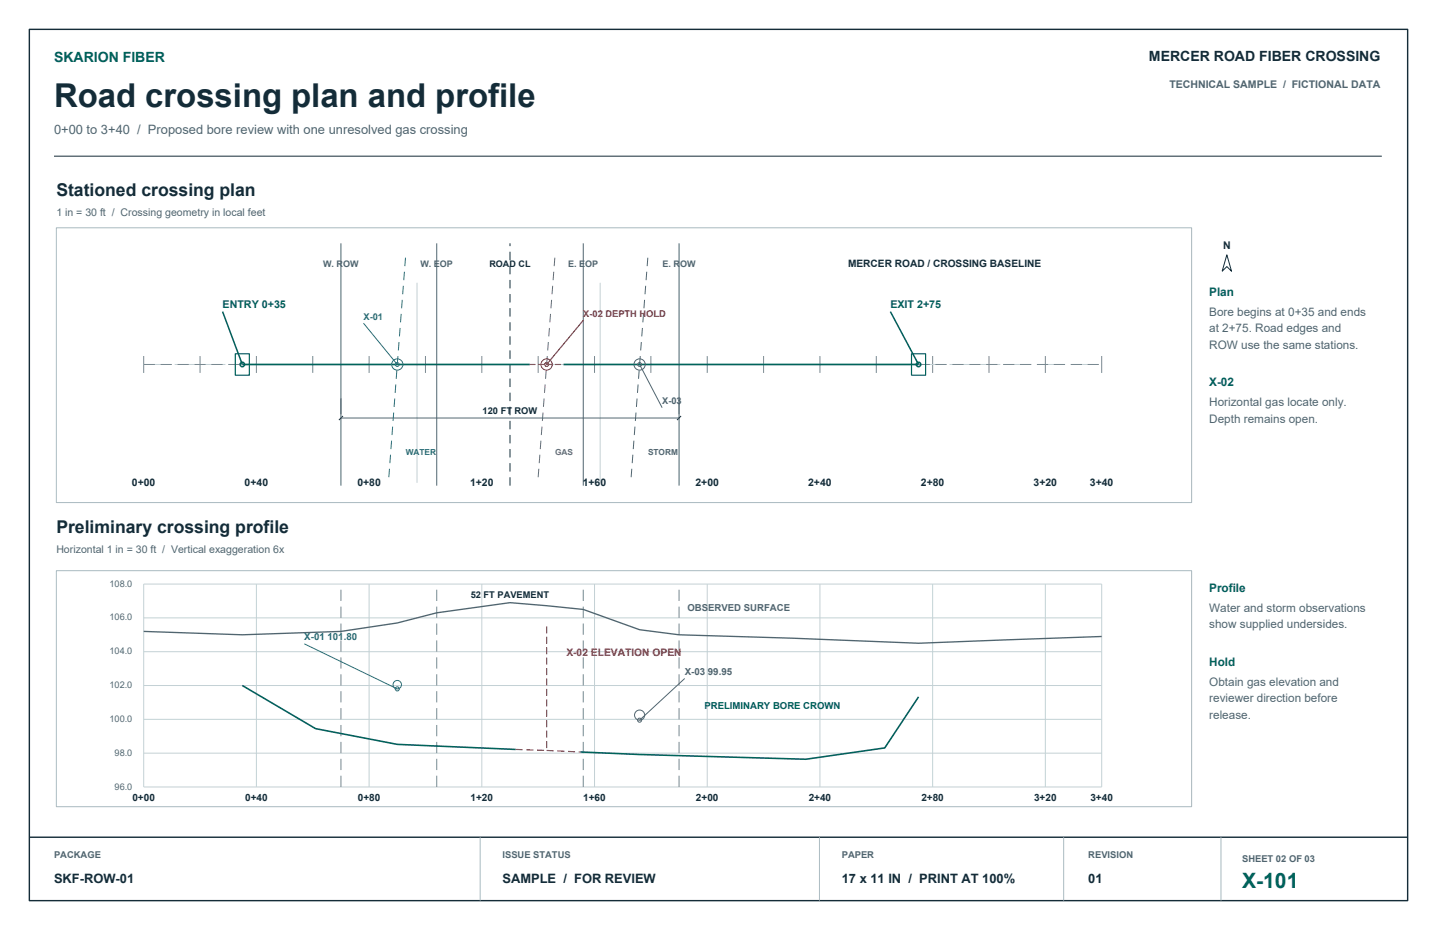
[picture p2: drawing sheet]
<svg xmlns="http://www.w3.org/2000/svg" width="432mm" height="279mm" viewBox="0 0 432 279" stroke-linecap="round" stroke-linejoin="round" font-family="sans-serif">
<g fill="none" stroke="#506671" stroke-width=".3">
<path d="M102.4 73.1v72.8M131.2 73.1v72.8M175.3 73.1v72.8M194.7 77.4l-.2 2.6M204 73.1v72.8M193 98.5l-.2 2.6M193.4 94.3l-.2 2.5M193.7 90.1l-.2 2.5M194 85.9l-.2 2.5M194.3 81.6l-.2 2.6M191.4 119.7l-.2 2.6M191.7 115.5l-.1 2.5"/>
<path d="M192.1 111.3l-.2 2.5M192.2 109.5v.1M192.2 109.5l6.8 13M192.4 107l-.2 2.5M192.7 102.7l-.2 2.6M102.4 125.6h101.6M190.2 136.6l-.2 2.5M190.5 132.4l-.2 2.5M190.8 128.2l-.2 2.5M191.1 124l-.2 2.5M189.8 140.8l-.1 2.6M205.7 203.8l-13.5 12.6"/>
<circle cx="192.2" cy="109.5" r="1.69"/>
<circle cx="192.2" cy="109.5" r=".59"/>
<circle cx="192.2" cy="214.8" r="1.52"/>
<circle cx="192.2" cy="216.4" r=".61"/>
</g>
<g fill="none" stroke="#142c38" stroke-width=".3">
<path d="M16.2 46.9h399M153.2 73.1v.8M153.2 75.6v2.6M153.2 79.9v2.5M368.7 76.6l1.4 4.9-1.4-1.4-1.5 1.4zM153.2 84.1v2.5M153.2 88.3v2.6M153.2 92.6v2.5M153.2 96.8v2.5M153.2 101v2.6M153.2 105.3v2.5M153.2 109.5v2.5"/>
<path d="M153.2 113.7v2.6M153.2 118v2.5M103.1 125l-1.3 1.2M153.2 122.2v2.5M153.2 126.4v2.6M153.2 130.7v2.5M153.2 134.9v2.5M153.2 139.1v2.6M204.7 125l-1.3 1.2M153.2 143.4v2.5"/>
</g>
<g fill="none" stroke="#c4d1d5" stroke-width=".3">
<path d="M125.3 84.9v60.2M180.3 84.9v60.2M43.2 109.5h5.9M52.5 109.5h5.9M61.8 109.5h5.9M71.1 109.5h5.9M80.4 109.5h6M89.7 109.5h6M99.1 109.5h5.9M108.4 109.5h5.9M117.7 109.5h5.9M127 109.5h5.9"/>
<path d="M136.3 109.5h5.9M145.6 109.5h6M154.9 109.5h6M164.3 109.5h5.9M173.6 109.5h5.9M182.9 109.5h5.9M192.2 109.5h5.9M201.5 109.5h5.9M210.8 109.5h5.9M220.1 109.5h6M229.4 109.5h6M238.8 109.5h5.9"/>
<path d="M248.1 109.5h5.9M257.4 109.5h5.9M266.7 109.5h5.9M276 109.5h5.9M285.3 109.5h6M294.6 109.5h6M304 109.5h5.9M313.3 109.5h5.9M322.6 109.5h5.9M43.2 175.5h287.8v60.9h-287.8zM77 175.5v60.9M110.9 175.5v60.9"/>
<path d="M144.8 175.5v60.9M178.6 175.5v60.9M212.5 175.5v60.9M246.4 175.5v60.9M280.2 175.5v60.9M314.1 175.5v60.9M43.2 195.8h287.8M43.2 185.6h287.8M43.2 216.1h287.8M43.2 206h287.8M43.2 226.3h287.8"/>
</g>
<g fill="none" stroke="#7b8990" stroke-width=".3">
<path d="M43.2 107v5M43.2 109.5h3.4M48.3 109.5h3.3M53.3 109.5h3.4M58.4 109.5h3.4M60.1 107v5M63.5 109.5h3.4M68.6 109.5h3.4M77 107v5M94 107v5M110.9 107v5M127.8 107v5"/>
<path d="M144.8 107v5M161.7 107v5M178.6 107v5M195.6 107v5M212.5 107v5M229.4 107v5M246.4 107v5M263.3 107v5M276 109.5h3.4M280.2 107v5M281.1 109.5h3.4M286.2 109.5h3.4"/>
<path d="M291.3 109.5h3.3M296.3 109.5h3.4M297.2 107v5M301.4 109.5h3.4M306.5 109.5h3.4M311.6 109.5h3.4M314.1 107v5M316.7 109.5h3.3M321.7 109.5h3.4M326.8 109.5h3.4M331 107v5M102.4 177.2v3.4"/>
<path d="M131.2 177.2v3.4M175.3 177.2v3.4M204 177.2v3.4M102.4 182.2v3.4M102.4 187.3v3.4M102.4 192.4v3.4M102.4 197.5v3.4M131.2 182.2v3.4M131.2 187.3v3.4M131.2 192.4v3.4M131.2 197.5v3.4M175.3 182.2v3.4"/>
<path d="M175.3 187.3v3.4M175.3 192.4v3.4M175.3 197.5v3.4M204 182.2v3.4M204 187.3v3.4M204 192.4v3.4M204 197.5v3.4M102.4 202.6v3.4M102.4 207.6v3.4M102.4 212.7v3.4M102.4 217.8v3.4M131.2 202.6v3.4"/>
<path d="M131.2 207.6v3.4M131.2 212.7v3.4M131.2 217.8v3.4M175.3 202.6v3.4M175.3 207.6v3.4M175.3 212.7v3.4M175.3 217.8v3.4M204 202.6v3.4M204 207.6v3.4M204 212.7v3.4M204 217.8v3.4M102.4 222.9v3.4"/>
<path d="M102.4 228v3.4M102.4 233v3.4M131.2 222.9v3.4M131.2 228v3.4M131.2 233v3.4M175.3 222.9v3.4M175.3 228v3.4M175.3 233v3.4M204 222.9v3.4M204 228v3.4M204 233v3.4"/>
</g>
<g fill="none" stroke="#206999" stroke-width=".3">
<path d="M121.8 77.4l-.1 2.6M109.2 97.1l10.2 12.4M120.2 98.5l-.2 2.6M120.5 94.3l-.1 2.5M120.9 90.1l-.2 2.5M121.2 85.9l-.2 2.5M121.5 81.6l-.2 2.6M118.6 119.7l-.2 2.6M118.9 115.5l-.2 2.5M119.2 111.3l-.1 2.5M119.4 109.5v.1M119.6 107l-.2 2.5"/>
<path d="M119.9 102.7l-.2 2.6M117.3 136.6l-.1 2.5M117.7 132.4l-.2 2.5M118 128.2l-.2 2.5M118.3 124l-.2 2.5M117 140.8l-.2 2.6M91.4 193.4l28 13.6"/>
<circle cx="119.4" cy="109.5" r="1.69"/>
<circle cx="119.4" cy="109.5" r=".59"/>
<circle cx="119.4" cy="205.7" r="1.27"/>
<circle cx="119.4" cy="207" r=".61"/>
</g>
<g fill="none" stroke="#725088" stroke-width=".3">
<path d="M166.7 77.4l-.2 2.6M165.1 98.5l-.2 2.6M165.4 94.3l-.2 2.5M165.7 90.1l-.1 2.5M166.1 85.9l-.2 2.5M166.4 81.6l-.2 2.6M163.5 119.7l-.2 2.6M163.8 115.5l-.2 2.5M164.1 111.3l-.2 2.5M164.4 107l-.2 2.6M164.8 102.7l-.2 2.6M162.2 136.6l-.2 2.5"/>
<path d="M162.5 132.4l-.2 2.5M162.9 128.2l-.2 2.5M163.2 124l-.2 2.5M161.9 140.8l-.2 2.6"/>
</g>
<path d="M72.8 109.5h86.4M169.3 109.5h106.7" fill="none" stroke="#00645a" stroke-width=".51"/>
<g fill="none" stroke="#a72e2b" stroke-width=".35">
<path d="M175.3 96.2l-11 13.3h1.6M159.2 109.5h1.7M161.7 109.5h1.7M166.8 109.5h1.7M164.3 188.2v2.1M164.3 191.3v2.1M164.3 194.4v2.2M164.3 197.6v2.1M164.3 200.7v2.1M164.3 203.8v2.2M164.3 207v2.1M164.3 210.1v2.1"/>
<path d="M164.3 213.2v2.1M164.3 216.4v2.1M164.3 219.5v2.1M154.9 225.2h2.2M158.2 225.3h2.1M161.4 225.4h2.1M164.3 225.5l2.1 .1M164.3 222.6v2.1M167.5 225.6l2.1 .1M170.7 225.7l2.1 .1M173.9 225.9h.5"/>
<circle cx="164.3" cy="109.5" r=".59"/>
</g>
<path d="M70.7 106.3h4.2v6.4h-4.2zM273.9 106.3h4.2v6.4h-4.2z" fill="none" stroke="#00645a" stroke-width=".35"/>
<g fill="none" stroke="#00645a" stroke-width=".45">
<path d="M66.9 93.6l5.9 15.9M267.5 93.6l8.5 15.9"/>
<circle cx="72.8" cy="109.5" r=".68"/>
<circle cx="276" cy="109.5" r=".68"/>
</g>
<circle cx="164.3" cy="109.5" r="1.69" fill="none" stroke="#a72e2b" stroke-width=".3"/>
<path d="M43.2 189.7l29.6 1 29.6-1 17-2.5 11.8-3.1 22-3 22.1 2 16.9 6.1 11.8 1.5 33.9 1 38.1 1.6 55-2.1" fill="none" stroke="#506671" stroke-width=".41"/>
<path d="M72.8 206l22 12.9 24.6 4.7 35.5 1.6M276 209.4l-10.1 15.3-23.8 3.4-49.9-1.4-17.8-.8" fill="none" stroke="#00645a" stroke-width=".48"/>
<path d="M8.8 8.8h414.2v261.8h-414.2zM8.8 251.5h414.2" fill="none" stroke="#142c38" stroke-width=".42"/>
<path d="M16.9 68.4h341.2v82.6h-341.2zM16.9 171.4h341.2v71h-341.2zM144.3 251.5v19.1M246.2 251.5v19.1M319.6 251.5v19.1M366.9 251.5v19.1" fill="none" stroke="#a9bac0" stroke-width=".3"/>
<text font-size="9.9" fill="#142c38" x="16.2" y="32.1">Road crossing plan and profile</text>
<text font-size="6.3" fill="#00645a" x="373.2" y="266.7">X-101</text>
<g font-size="5.3" fill="#142c38">
<text x="16.9" y="58.9">Stationed crossing plan</text>
<text x="16.9" y="160.2">Preliminary crossing profile</text>
</g>
<text font-size="4.2" fill="#00645a" x="16.2" y="18.7">SKARION FIBER</text>
<text font-size="4.2" fill="#142c38" x="345.2" y="18.3">MERCER ROAD FIBER CROSSING</text>
<text font-size="3.9" fill="#506671" x="16.2" y="40.2">0+00 to 3+40 / Proposed bore review with one unresolved gas crossing</text>
<g font-size="3.9" fill="#142c38">
<text x="16.2" y="265.3">SKF-ROW-01</text>
<text x="151" y="265.3">SAMPLE / FOR REVIEW</text>
<text x="252.9" y="265.3">17 x 11 IN / PRINT AT 100%</text>
<text x="327" y="265.3">01</text>
</g>
<g font-size="3.5" fill="#00645a">
<text x="363.4" y="88.9">Plan</text>
<text x="363.4" y="116.1">X-02</text>
<text x="363.4" y="177.8">Profile</text>
<text x="363.4" y="200">Hold</text>
</g>
<g font-size="3.5" fill="#506671">
<text x="363.4" y="94.9">Bore begins at 0+35 and ends</text>
<text x="363.4" y="99.8">at 2+75. Road edges and</text>
<text x="363.4" y="104.8">ROW use the same stations.</text>
<text x="363.4" y="122.1">Horizontal gas locate only.</text>
<text x="363.4" y="127">Depth remains open.</text>
<text x="363.4" y="183.8">Water and storm observations</text>
<text x="363.4" y="188.7">show supplied undersides.</text>
<text x="363.4" y="206">Obtain gas elevation and</text>
<text x="363.4" y="211">reviewer direction before</text>
<text x="363.4" y="215.9">release.</text>
</g>
<g font-size="3.2" fill="#506671">
<text x="351.4" y="26.5">TECHNICAL SAMPLE / FICTIONAL DATA</text>
<text x="16.9" y="64.9">1 in = 30 ft / Crossing geometry in local feet</text>
<text x="16.9" y="166.2">Horizontal 1 in = 30 ft / Vertical exaggeration 6x</text>
</g>
<text font-size="3.2" fill="#142c38" x="367.5" y="74.8">N</text>
<g font-size="3.2" fill="#00645a">
<text x="66.9" y="92.5">ENTRY 0+35</text>
<text x="267.5" y="92.5">EXIT 2+75</text>
</g>
<g font-size="3.1" fill="#142c38">
<text x="39.7" y="145.9">0+00</text>
<text x="73.5" y="145.9">0+40</text>
<text x="107.4" y="145.9">0+80</text>
<text x="141.3" y="145.9">1+20</text>
<text x="175.1" y="145.9">1+60</text>
<text x="209" y="145.9">2+00</text>
<text x="242.9" y="145.9">2+40</text>
<text x="276.7" y="145.9">2+80</text>
<text x="310.6" y="145.9">3+20</text>
<text x="327.5" y="145.9">3+40</text>
</g>
<text font-size="3.1" fill="#a72e2b" x="170.2" y="197.1">X-02 ELEVATION OPEN</text>
<g font-size="3" fill="#142c38">
<text x="254.8" y="80.3">MERCER ROAD / CROSSING BASELINE</text>
<text x="39.8" y="240.7">0+00</text>
<text x="73.7" y="240.7">0+40</text>
<text x="107.5" y="240.7">0+80</text>
<text x="141.4" y="240.7">1+20</text>
<text x="175.3" y="240.7">1+60</text>
<text x="209.1" y="240.7">2+00</text>
<text x="243" y="240.7">2+40</text>
<text x="276.9" y="240.7">2+80</text>
<text x="310.7" y="240.7">3+20</text>
<text x="327.7" y="240.7">3+40</text>
</g>
<g font-size="2.9" fill="#506671">
<text x="206.6" y="183.6">OBSERVED SURFACE</text>
<text x="205.7" y="202.8">X-03 99.95</text>
</g>
<text font-size="2.9" fill="#206999" x="91.4" y="192.4">X-01 101.80</text>
<text font-size="2.9" fill="#00645a" x="211.7" y="213.1">PRELIMINARY BORE CROWN</text>
<text font-size="2.8" fill="#a72e2b" x="175.3" y="95.3">X-02 DEPTH HOLD</text>
<text font-size="2.8" fill="#206999" x="109.2" y="96.1">X-01</text>
<g font-size="2.8" fill="#142c38">
<text x="145" y="124.5">120 FT ROW</text>
<text x="141.4" y="179.5">52 FT PAVEMENT</text>
</g>
<g font-size="2.8" fill="#506671">
<text x="199" y="121.5">X-03</text>
<text x="32.9" y="176.2">108.0</text>
<text x="32.9" y="186.4">106.0</text>
<text x="32.9" y="196.6">104.0</text>
<text x="32.9" y="206.7">102.0</text>
<text x="32.9" y="216.9">100.0</text>
<text x="34.4" y="227">98.0</text>
<text x="34.4" y="237.2">96.0</text>
<text x="16.2" y="257.9">PACKAGE</text>
<text x="151" y="257.9">ISSUE STATUS</text>
<text x="252.9" y="257.9">PAPER</text>
<text x="327" y="257.9">REVISION</text>
<text x="373.2" y="258.9">SHEET 02 OF 03</text>
</g>
<g font-size="2.7" fill="#506671">
<text x="97.1" y="80.3">W. ROW</text>
<text x="126.3" y="80.3">W. EOP</text>
<text x="170.7" y="80.3">E. EOP</text>
<text x="199.1" y="80.3">E. ROW</text>
</g>
<text font-size="2.7" fill="#142c38" x="147.1" y="80.3">ROAD CL</text>
<text font-size="2.5" fill="#206999" x="121.9" y="136.6">WATER</text>
<text font-size="2.5" fill="#725088" x="166.8" y="136.6">GAS</text>
<text font-size="2.5" fill="#506671" x="194.7" y="136.6">STORM</text>
</svg>
